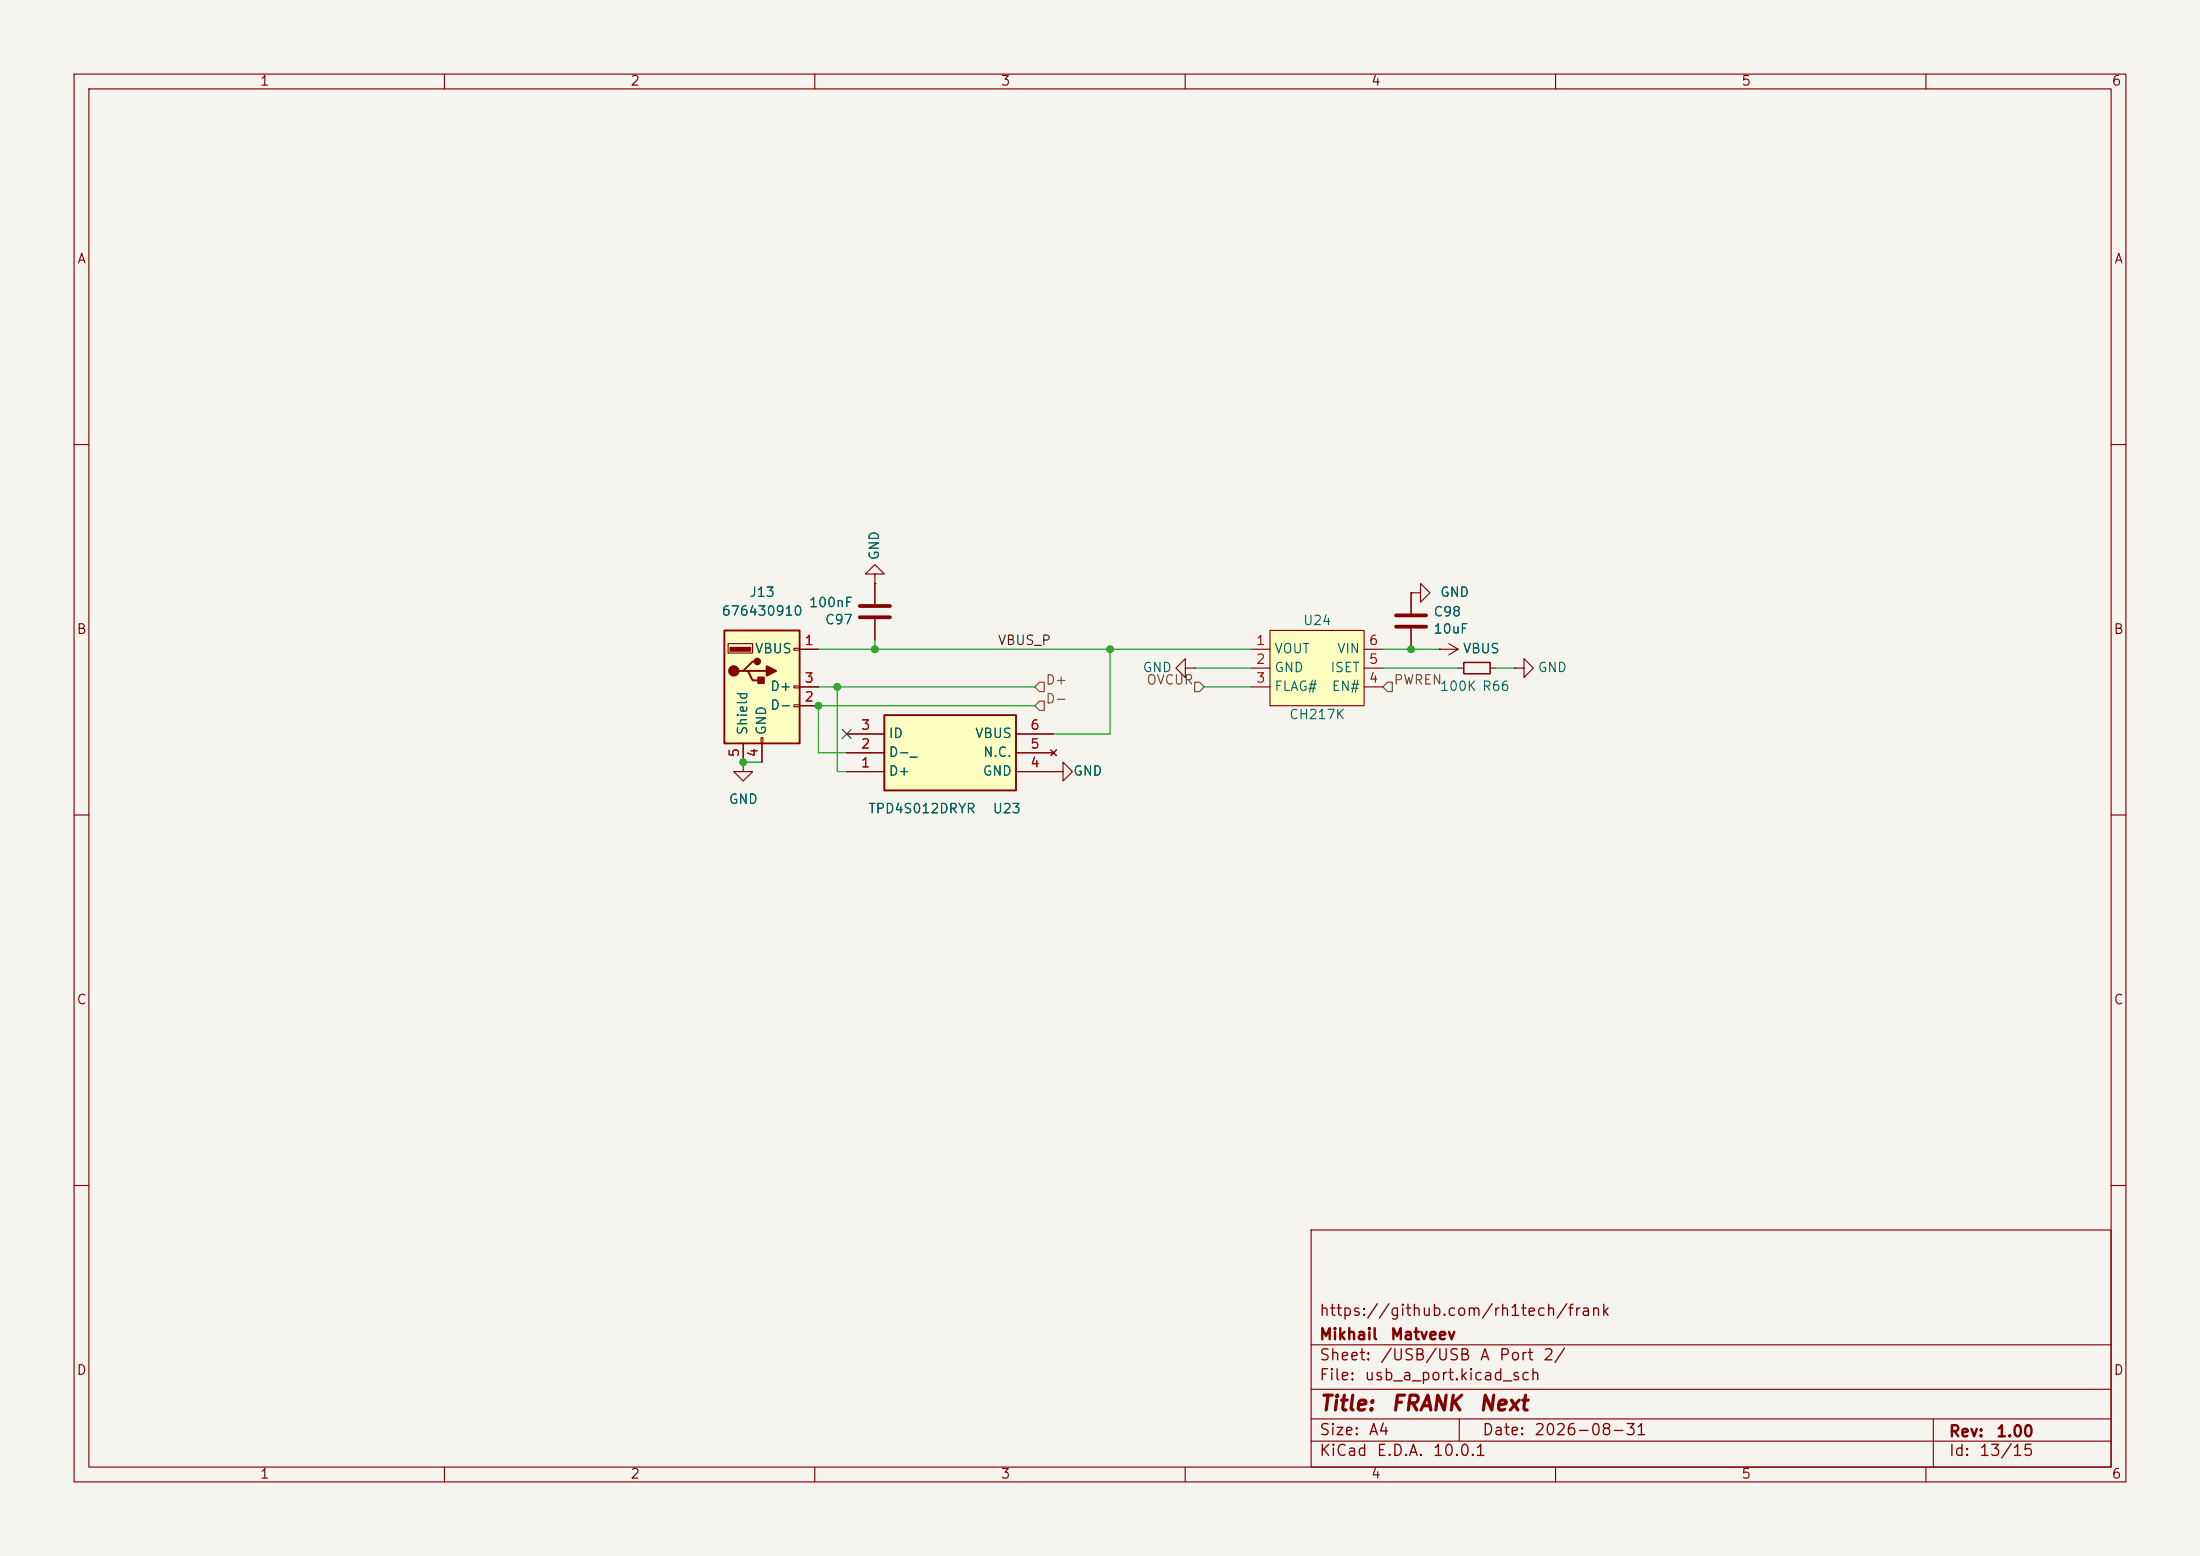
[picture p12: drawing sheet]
<svg xmlns="http://www.w3.org/2000/svg" width="297mm" height="210mm" viewBox="0 0 297 210" stroke-linecap="round" stroke-linejoin="round" font-family="sans-serif">
<path d="M0 0h297v210h-297z" fill="#f5f4ef" stroke="#f5f4ef" stroke-width=".14"/>
<g fill="none" stroke="#840000" stroke-width=".15">
<path d="M10 10h277v190h-277zM12 12h273v186h-273zM60 10v2M110 10v2M160 10v2M210 10v2M260 10v2M10 60h2M285 60h2M160 90.2v1.2l-1.3-1.2 1.3-1.3v1.3h1.3M161.3 90.2h.1M10 110h2"/>
<path d="M100.3 102.9v1.2h1.3l-1.3 1.3-1.2-1.3h1.2M100.3 102.9h.1M142.2 104.1h1.3v-1.2l1.3 1.2-1.3 1.3v-1.3M142.2 104.1h.1M285 110h2M10 160h2M177 166h108v32h-108zM285 160h2M60 198v2M110 198v2M160 198v2M177 194.5h108"/>
<path d="M177 191.5h108M177 187.5h108M177 181.5h108M197 191.5v3M210 198v2M260 198v2M261 191.5v6.5"/>
</g>
<path d="M119.4 96.5h17.8v10.2h-17.8z" fill="#ffffc2"/>
<path d="M119.4 96.5h17.8v10.2h-17.8z" fill="none" stroke="#840000" stroke-width=".25"/>
<g fill="none" stroke="#840000" stroke-width=".15">
<path d="M118.1 77.5h1.3l-1.3-1.3-1.3 1.3h1.3v1.2M118.1 78.7h.1M118.1 78.7v2.8M114.3 99.1h5.1M118.1 83.6v2.8M137.2 99.1h5M190.5 80h1.3v-1.3l1.2 1.3-1.2 1.3v-1.3M190.5 80h.1M190.5 80v2.8M190.5 84.8v2.8M194.3 87.6h.1M194.3 87.6h2.5"/>
<path d="M195.6 86.9l1.2 .7M196.8 90.2h.8M196.8 87.6l-1.2 .8M201.2 90.2h.7M204.5 90.2h1.2v1.2l1.3-1.2-1.3-1.3v1.3M204.5 90.2h.1M114.3 104.1h5.1M114.3 101.6h5.1M137.2 104.1h5M137.2 101.6h5M141.9 101.2l.7 .8M142.6 101.2l-.7 .8"/>
</g>
<path d="M197.6 89.4h3.6v1.5h-3.6z" fill="none" stroke="#840000" stroke-width=".2"/>
<path d="M116.1 83.3h4M116.1 81.8h4M188.5 83.1h4M188.5 84.6h4" fill="none" stroke="#840000" stroke-width=".51"/>
<path d="M171.4 85.1h12.7v10.2h-12.7z" fill="#ffffc2"/>
<path d="M168.9 87.6h2.5M168.9 90.2h2.5M168.9 92.7h2.5M171.4 85.1h12.7v10.2h-12.7zM184.1 87.6h2.6M184.1 90.2h2.6M184.1 92.7h2.6" fill="none" stroke="#840000" stroke-width=".15"/>
<path d="M97.8 85.1h10.1v15.2h-10.1z" fill="#ffffc2"/>
<path d="M97.8 85.1h10.1v15.2h-10.1zM100.3 90.6h.7l.6 1.2h1.3M101 90.6h2.5M102.2 89.3h-.6l-1.3 1.3h-.6" fill="none" stroke="#840000" stroke-width=".25"/>
<g fill="#840000" stroke="#840000" stroke-width=".25">
<path d="M102.4 91.4h.7v.8h-.7z"/>
<path d="M103.5 89.9l1.3 .7-1.3 .6z"/>
<circle cx="99.1" cy="90.6" r=".63"/>
<circle cx="102.2" cy="89.3" r=".38"/>
</g>
<path d="M98.6 87.4h2.7v.5h-2.7z" fill="#840000" stroke="#840000" stroke-width=".15"/>
<g fill="none" stroke="#840000" stroke-width=".15">
<path d="M118.1 78.7h.1M118.1 78.7v2.8M98.3 86.9h3.3v1.2h-3.3zM102.7 99.6h.3v.7h-.3zM107.2 87.5h.7v.3h-.7zM107.2 92.6h.7v.2h-.7zM107.2 95.1h.7v.3h-.7zM107.9 87.6h2.6M107.9 95.3h2.6M107.9 92.7h2.6M114.3 99.1h5.1M118.1 83.6v2.8"/>
<path d="M137.2 99.1h5M190.5 80h.1M190.5 80v2.8M190.5 84.8v2.8M194.3 87.6h.1M100.3 102.9h.1M100.3 100.3v2.6M102.9 100.3v2.6M114.3 104.1h5.1M114.3 101.6h5.1M137.2 104.1h5M137.2 101.6h5"/>
<path d="M141.9 101.2l.7 .8M142.2 104.1h.1M142.6 101.2l-.7 .8"/>
</g>
<path d="M140.3 94.6h.7v1.3h-.7l-.6-.6zM140.3 92.1h.7v1.2h-.7l-.6-.6zM161.3 92.1h.6l.7 .6-.7 .6h-.6zM187.3 92.1h.7v1.2h-.7l-.6-.6z" fill="none" stroke="#725600" stroke-width=".15"/>
<path d="M110.5 87.6h58.4M110.5 92.7h29.2M113 92.7v11.4h1.3M118.1 86.4v1.2M139.7 95.3h-29.2v6.3h3.8M149.9 87.6v11.5h-7.7M161.3 90.2h7.6M162.6 92.7h6.3M186.7 87.6h7.6M186.7 90.2h10.1M201.9 90.2h2.6M100.3 102.9h2.6" fill="none" stroke="#009600" stroke-width=".15"/>
<path d="M113.7 98.5l1.2 1.2M114.9 98.5l-1.2 1.2" fill="none" stroke="#000084" stroke-width=".15"/>
<g fill="#009600" stroke="#009600" stroke-width=".14">
<circle cx="149.9" cy="87.6" r=".46"/>
<circle cx="110.5" cy="95.3" r=".46"/>
<circle cx="113" cy="92.7" r=".46"/>
<circle cx="118.1" cy="87.6" r=".46"/>
<circle cx="190.5" cy="87.6" r=".46"/>
<circle cx="100.3" cy="102.9" r=".46"/>
</g>
<g font-size="2" fill="#840000">
<text x="178" y="190.9">Title:</text>
<text x="187.7" y="190.9">FRANK</text>
<text x="199.5" y="190.9">Next</text>
</g>
<g font-size="1.5" fill="#840000">
<text x="178" y="178">https://github.com/rh1tech/frank</text>
<text x="178" y="184">Sheet:</text>
<text x="178" y="181.2">Mikhail</text>
<text x="186.2" y="184">/USB/USB</text>
<text x="187.6" y="181.2">Matveev</text>
<text x="199.7" y="184">A</text>
<text x="202.3" y="184">Port</text>
<text x="208.2" y="184">2/</text>
<text x="178" y="186.7">File:</text>
<text x="184.1" y="186.7">usb_a_port.kicad_sch</text>
<text x="178" y="196.9">KiCad</text>
<text x="178" y="194.1">Size:</text>
<text x="184.7" y="194.1">A4</text>
<text x="185.7" y="196.9">E.D.A.</text>
<text x="193.3" y="196.9">10.0.1</text>
<text x="200" y="194.1">Date:</text>
<text x="207" y="194.1">2026-08-31</text>
<text x="263" y="194.3">Rev:</text>
<text x="263" y="196.9">Id:</text>
<text x="267.1" y="196.9">13/15</text>
<text x="269.4" y="194.3">1.00</text>
</g>
<g font-size="1.3" fill="#840000">
<text x="35" y="11.9">1</text>
<text x="85" y="11.9">2</text>
<text x="135" y="11.9">3</text>
<text x="185" y="11.9">4</text>
<text x="235" y="11.9">5</text>
<text x="285" y="11.9">6</text>
<text x="10.3" y="35.9">A</text>
<text x="285.3" y="35.9">A</text>
<text x="10.3" y="85.9">B</text>
<text x="285.3" y="85.9">B</text>
<text x="10.3" y="135.9">C</text>
<text x="285.3" y="135.9">C</text>
<text x="10.3" y="185.9">D</text>
<text x="285.3" y="185.9">D</text>
<text x="35" y="199.9">1</text>
<text x="85" y="199.9">2</text>
<text x="135" y="199.9">3</text>
<text x="185" y="199.9">4</text>
<text x="235" y="199.9">5</text>
<text x="285" y="199.9">6</text>
</g>
<g font-size="1.3" fill="#006464">
<text x="119" y="75.7" transform="rotate(-90 119 75.7)">GND</text>
<text x="97.3" y="83.4">676430910</text>
<text x="101.1" y="80.9">J13</text>
<text x="109.1" y="82.3">100nF</text>
<text x="193.4" y="83.5">C98</text>
<text x="194.3" y="80.9">GND</text>
<text x="101.8" y="88.5">VBUS</text>
<text x="111.3" y="84.6">C97</text>
<text x="172" y="88.5">VOUT</text>
<text x="175.8" y="84.7">U24</text>
<text x="180.4" y="88.5">VIN</text>
<text x="193.4" y="85.8">10uF</text>
<text x="197.4" y="88.5">VBUS</text>
<text x="103.9" y="93.6">D+</text>
<text x="154.2" y="91">GND</text>
<text x="172" y="91">GND</text>
<text x="172" y="93.6">FLAG#</text>
<text x="179.5" y="91">ISET</text>
<text x="179.7" y="93.6">EN#</text>
<text x="194.3" y="93.6">100K R66</text>
<text x="207.5" y="91">GND</text>
<text x="101.2" y="99.3" transform="rotate(-90 101.2 99.3)">Shield</text>
<text x="103.7" y="99.3" transform="rotate(-90 103.7 99.3)">GND</text>
<text x="103.9" y="96.1">D-</text>
<text x="119.9" y="99.9">ID</text>
<text x="131.6" y="99.9">VBUS</text>
<text x="173.9" y="97.4">CH217K</text>
<text x="119.9" y="105">D+</text>
<text x="119.9" y="102.5">D-_</text>
<text x="132.6" y="105">GND</text>
<text x="132.6" y="102.5">N.C.</text>
<text x="144.8" y="105">GND</text>
<text x="98.3" y="108.8">GND</text>
<text x="117.1" y="110.1">TPD4S012DRYR</text>
<text x="133.9" y="110.1">U23</text>
</g>
<g font-size="1.3" fill="#a90000">
<text x="108.5" y="87.4">1</text>
<text x="169.5" y="87.4">1</text>
<text x="169.5" y="89.9">2</text>
<text x="184.7" y="89.9">5</text>
<text x="184.7" y="87.4">6</text>
<text x="108.5" y="95">2</text>
<text x="108.5" y="92.5">3</text>
<text x="169.5" y="92.5">3</text>
<text x="184.7" y="92.5">4</text>
<text x="116.1" y="101.3">2</text>
<text x="116.1" y="98.8">3</text>
<text x="139" y="101.3">5</text>
<text x="139" y="98.8">6</text>
<text x="100.1" y="102.3" transform="rotate(-90 100.1 102.3)">5</text>
<text x="102.6" y="102.3" transform="rotate(-90 102.6 102.3)">4</text>
<text x="116.1" y="103.9">1</text>
<text x="139" y="103.9">4</text>
</g>
<text font-size="1.3" fill="#0f0f0f" x="134.6" y="87.4">VBUS_P</text>
<g font-size="1.3" fill="#725600">
<text x="141.1" y="95.3">D-</text>
<text x="141.1" y="92.7">D+</text>
<text x="154.7" y="92.7">OVCUR</text>
<text x="188.1" y="92.7">PWREN</text>
</g>
</svg>
